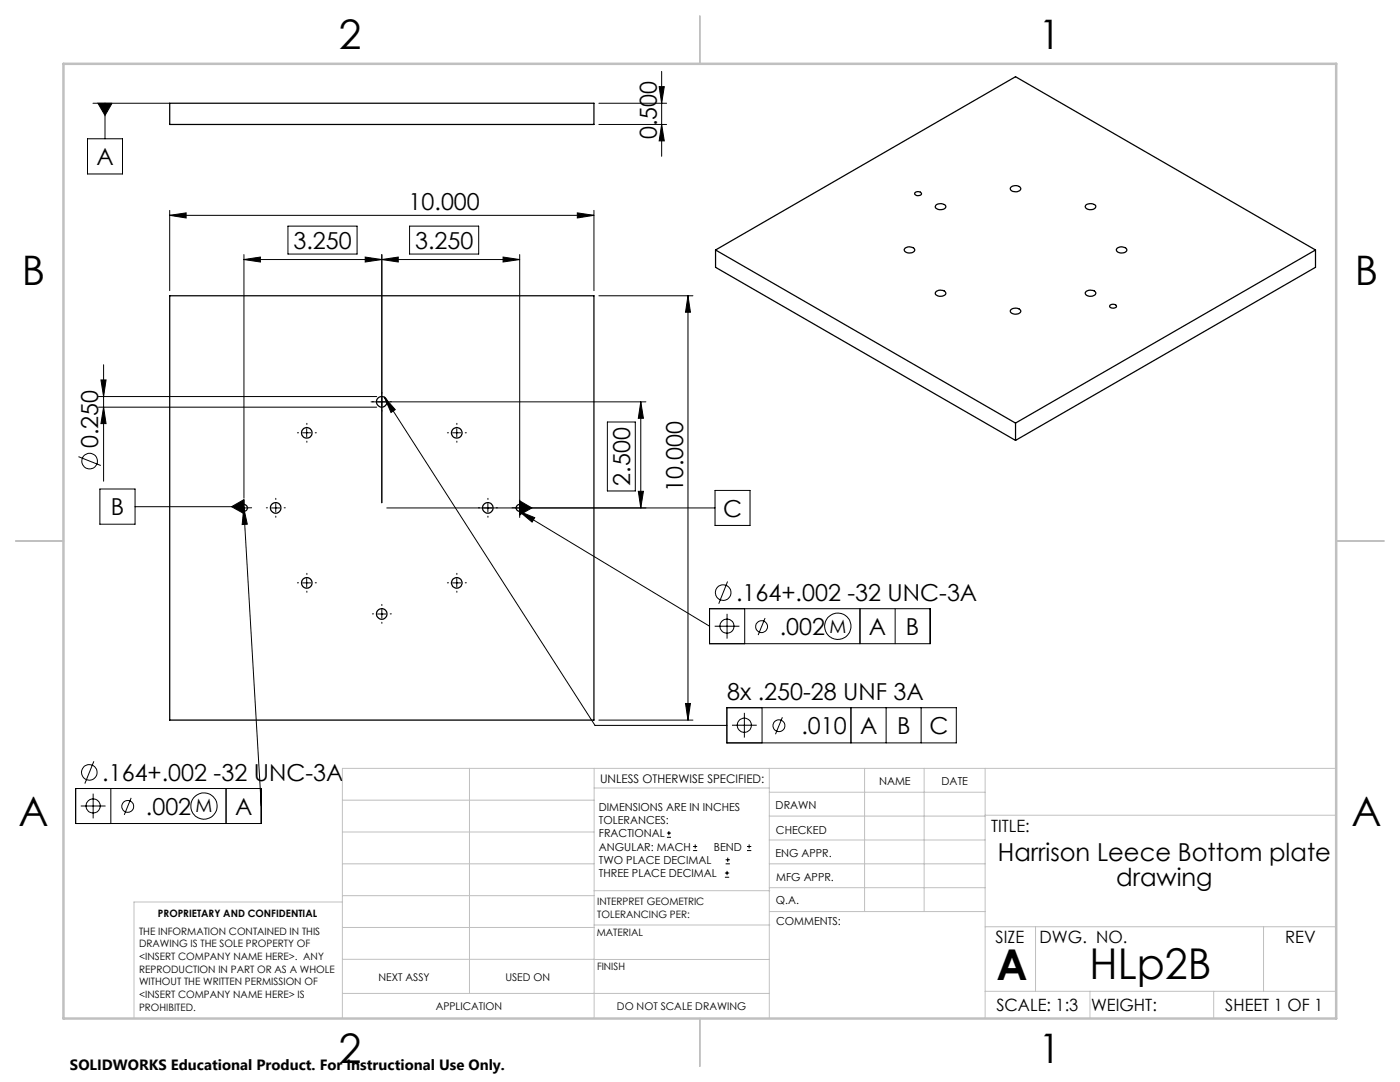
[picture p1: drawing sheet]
<svg xmlns="http://www.w3.org/2000/svg" width="279mm" height="216mm" viewBox="0 0 279 216" stroke-linecap="round" stroke-linejoin="round" font-family="sans-serif">
<g fill="none" stroke="#000" stroke-width=".2">
<path d="M131.6 17.3h1l-.6 3.3zM132 14.3v16.9M17.5 27.7h6.9v7h-6.9zM18.6 20.6h15.3M19.5 20.6h2.9l-1.4 2.4zM21 20.6v7.1M119.5 20.6h13.5M119.5 24.8h13.5M132 24.8l.6 3.3h-1zM33.9 43l3.2-.5v1zM33.9 42v16M33.9 43h84.6"/>
<path d="M48.7 50.8v48.6M48.7 51.8h55M48.7 51.8l3.3-.5v1zM57.5 45.1h13.8v5.6h-13.8zM72.9 51.3l3.3 .5-3.3 .5zM76.2 50.8v49.5M76.2 51.8l3.3-.5v1zM81.7 45.1h13.8v5.6h-13.8zM100.4 51.3l3.3 .5-3.3 .5zM103.7 50.8v52.5M115.2 42.5l3.3 .5-3.3 .5zM118.5 42v16"/>
<path d="M119.5 59h18.8M137.3 59v84.7M137.3 59l.5 3.3h-1zM19.6 79.1h55.6M20.1 75.8h1.1l-.5 3.3zM20.7 72.8v23.2M76.7 79.2l2.2 2.5-.9 .6zM76.7 79.2l42 65.5h26.4M15.7 91.1l4.4 1.8M19.6 81.2h55.6M19.9 97.6h7.1v7h-7.1zM20.7 81.2l.5 3.3h-1.1z"/>
<path d="M60.4 86.4h1.7M61.2 85.5v1.7M74 80.2h54.9M90.3 86.4h1.7M91.2 85.5v1.7M103.7 99.9l2.5 1.5-2.5 1.3zM121.2 84.2h5.6v13.8h-5.6zM127.4 98h1l-.5 3.4zM127.9 80.2v21.2M127.9 80.2l.5 3.3h-1zM142.7 97.9h7v6.9h-7zM27 101.1h21.7"/>
<path d="M46.2 101.1l2.5-1.4v2.8zM47.8 101.4h1.7M48.6 101.4l.8 3.2-1.1 .1zM48.6 101.4l3.5 59.4M48.7 100.5v1.7M54.2 101.4h1.6M55 100.5v1.7M60.4 116.3h1.7M61.2 115.5v1.7M90.3 116.3h1.7M91.2 115.5v1.7M97.4 100.5v1.7"/>
<path d="M103.6 102l38 23M103.6 102l3.1 1.3-.5 .9zM142.7 101.4h-65.5M145.2 116l-1.8 4.5M75.4 122.5h1.6M76.2 121.7v1.6M141.6 121.5h44v6.9h-44zM142.6 125h5M145.1 122.5v4.9M148.6 121.5v6.9M152.7 123.3l-1.4 3.4M171.6 121.5v6.9"/>
<path d="M178.6 121.5v6.9M15.1 157.3h37v7h-37zM18.6 158.4v4.9M18.7 151.9l-1.8 4.5M22.1 157.3v7M26.2 159.2l-1.4 3.4M45.1 157.3v7M119.5 143.7h18.8M136.8 140.4h1l-.5 3.3zM145.1 141.2h45.8v7h-45.8zM146.1 144.7h4.9M148.6 142.2v5"/>
<path d="M152.1 141.2v7M156.1 143.1l-1.3 3.4M169.8 141.2v7M176.8 141.2v7M183.8 141.2v7M16.1 160.8h5M133.1 167.1h.8M133.1 166.2h.8M133.5 165.8v.9M138.3 169.7h.8M138.3 168.9h.8M138.7 168.5v.8"/>
<path d="M144.7 175h.8M144.7 174.2h.8M144.8 172.4h.9M144.8 171.6h.9M145.1 173.8v.8M145.2 171.1v.9M149.1 169.7h.8M149.1 168.9h.8M149.5 168.5v.8"/>
<circle cx="17.9" cy="92" r="1.55"/>
<circle cx="144.3" cy="118.3" r="1.55"/>
<circle cx="145.1" cy="124.9" r="1.42"/>
<circle cx="152" cy="125" r="1.18"/>
<circle cx="167.2" cy="125" r="2.61"/>
<circle cx="17.8" cy="154.1" r="1.55"/>
<circle cx="148.6" cy="144.7" r="1.41"/>
<circle cx="155.5" cy="144.8" r="1.18"/>
<circle cx="18.6" cy="160.8" r="1.42"/>
<circle cx="25.5" cy="160.9" r="1.18"/>
<circle cx="40.7" cy="160.8" r="2.61"/>
</g>
<g fill="none" stroke="#000" stroke-width=".2" stroke-dasharray="15.2 1.3 1.3 1.3">
<path d="M76.2 78.5v-.2M55 99.7v-.3M59.6 86.4h-.2M61.2 84.7v-.2M61.2 88v.3M62.9 86.4h.2M74.5 80.2h-.2M76.2 81.8v.3M77.9 80.2h.2M89.5 86.4h-.2M91.2 84.7v-.2M91.2 88v.3"/>
<path d="M92.8 86.4h.3M97.4 99.7v-.3M47.9 101.3h-.7M48.7 100.5v-.7M48.7 102.2v.7M49.5 101.3h.7M53.4 101.3h-.2M55 103v.2M56.7 101.3h.2M59.6 116.3h-.2M61.2 114.6v-.2M61.2 118v.2"/>
<path d="M62.9 116.3h.2M89.5 116.3h-.2M91.2 114.6v-.2M91.2 118v.2M92.8 116.3h.3M95.7 101.3h-.2M97.4 103v.2M99 101.3h.3M102.9 101.3h-.7M103.7 100.5v-.7M103.7 102.2v.7M104.6 101.3h.7"/>
<path d="M74.5 122.5h-.2M76.2 120.8v-.2M76.2 124.2v.2M77.9 122.5h.2"/>
</g>
<g fill="none" stroke="#c0c0c0" stroke-width=".2">
<path d="M68.3 159.7h50.3M93.7 153.3v44.9M118.6 153.3v49.9M118.6 157.2h34.9M153.5 153.3v49.9M153.5 158.1h43.1M172.5 153.3v28.6M184.4 153.3v28.6M196.6 153.3v49.9M266.7 153.3h-198.4v49.9M68.3 178.7h50.3M68.3 172.4h50.3"/>
<path d="M68.3 166h50.3M68.3 180h-41.6v23.2M118.6 177.7h35M153.5 167.6h43.1M153.5 162.8h43.1M153.5 172.4h43.1M153.5 177.1h43.1M196.6 162.7h70.1M68.3 198.2h85.2M68.3 191.4l85.2 .1M68.3 185.1h50.3M118.6 184.6h35"/>
<path d="M153.6 181.9h43M196.6 197.8h70.1M196.6 184.9h70.1M206.7 184.9v12.9M217.5 197.8v5.4M242.2 197.8v5.4M252.2 184.9v12.9"/>
</g>
<path d="M139.7 3.2v9.5M3.1 107.9h9.6M266.7 107.9h9.5M139.7 203.2v9.6" fill="none" stroke="#c0c0c0" stroke-width=".25"/>
<path d="M12.7 12.7h254v190.5h-254z" fill="none" stroke="#c0c0c0" stroke-width=".5"/>
<g fill="#000">
<path d="M131.6 17.3h1l-.6 3.3zM132 24.8l.6 3.3h-1z"/>
<path d="M33.9 43l3.2-.5v1zM115.2 42.5l3.3 .5-3.3 .5z"/>
<path d="M72.9 51.3l3.3 .5-3.3 .5zM48.7 51.8l3.3-.5v1z"/>
<path d="M76.2 51.8l3.3-.5v1zM100.4 51.3l3.3 .5-3.3 .5z"/>
<path d="M48.6 101.4l.8 3.2-1.1 .1zM103.6 102l3.1 1.3-.5 .9zM46.2 101.1l2.5 1.4v-2.8zM103.7 99.9l2.5 1.5-2.5 1.3zM19.5 20.6l1.5 2.4 1.4-2.4zM76.7 79.2l2.2 2.5-.9 .6z"/>
<path d="M127.4 98h1l-.5 3.4zM127.9 80.2l.5 3.3h-1z"/>
<path d="M136.8 140.4h1l-.5 3.3zM137.3 59l.5 3.3h-1zM20.7 81.2l.5 3.3h-1.1zM20.1 75.8h1.1l-.5 3.3z"/>
</g>
<g fill="none" stroke="#000" stroke-width=".25">
<path d="M33.9 20.6h84.6v4.2h-84.6zM182.6 38.4a.76 .76 0 0 1 1.3 .3 .75 .75 0 0 1-.7 .4 .75 .75 0 0 1-.6-.6zM201.8 37.3a1.25 1.25 0 0 1 1.9 .4 1.22 1.22 0 0 1-2.1-.1zM33.9 59h84.6v84.7h-84.6zM142.8 49.9v3.4l59.9 34.6M142.8 49.9l59.9 34.5M142.8 49.9l59.9-34.6 59.8 34.6M180.7 49.5a1.44 1.44 0 0 1 1.8 .2 .99 .99 0 0 1-1.5 .7l-.2-.1a.47 .47 0 0 1-.1-.8zM186.9 40.9a1.44 1.44 0 0 1 1.8 .2 1.01 1.01 0 0 1-1.5 .7l-.4-.3a.45 .45 0 0 1 .1-.6zM186.9 58.1a1.44 1.44 0 0 1 1.8 .3 .76 .76 0 0 1-.9 .7h-.6a.5 .5 0 0 1-.5-.4 .5 .5 0 0 1 .2-.6zM216.8 58.1a1.48 1.48 0 0 1 1.9 .3 1.13 1.13 0 0 1-1.8 .5 .47 .47 0 0 1-.1-.8zM216.8 40.9a1.48 1.48 0 0 1 1.9 .2 1.04 1.04 0 0 1-1.6 .7l-.2-.1a.47 .47 0 0 1-.1-.8z"/>
<path d="M223 49.5a1.44 1.44 0 0 1 1.9 .2 .99 .99 0 0 1-1.6 .7l-.2-.1a.47 .47 0 0 1-.1-.8zM262.5 49.9l-59.8 34.5M262.5 49.9v3.4l-59.8 34.6M201.8 61.7a1.27 1.27 0 0 1 1.9 .4 1.23 1.23 0 0 1-2.1 0zM221.5 60.9a.76 .76 0 0 1 1.3 .3 .9 .9 0 0 1-1.4-.1zM202.7 84.4v3.5"/>
<circle cx="61.2" cy="86.4" r="1.06"/>
<circle cx="76.2" cy="80.2" r="1.05"/>
<circle cx="91.1" cy="86.4" r="1.06"/>
<circle cx="48.7" cy="101.3" r=".7"/>
<circle cx="55" cy="101.3" r="1.05"/>
<circle cx="61.2" cy="116.3" r="1.06"/>
<circle cx="91.1" cy="116.3" r="1.06"/>
<circle cx="97.4" cy="101.3" r="1.05"/>
<circle cx="103.7" cy="101.3" r=".7"/>
<circle cx="76.2" cy="122.5" r="1.05"/>
</g>
<g font-size="8.5">
<text x="198.9" y="195.5">A</text>
<text x="217.4" y="195.4">HLp2B</text>
</g>
<g font-size="8.1">
<text x="67.6" y="9.7">2</text>
<text x="207.3" y="9.7">1</text>
<text x="4.4" y="57">B</text>
<text x="270.4" y="57">B</text>
<text x="3.7" y="164.9">A</text>
<text x="269.7" y="164.9">A</text>
<text x="67.6" y="212.2">2</text>
<text x="207.3" y="212.2">1</text>
</g>
<g font-size="4.9">
<text x="199.2" y="171.8">Harrison Leece Bottom plate</text>
<text x="222.7" y="176.7">drawing</text>
</g>
<g font-size="4.7">
<text x="131.1" y="27.8" transform="rotate(-90 131.1 27.8)">0.500</text>
<text x="19.2" y="33">A</text>
<text x="81.5" y="42">10.000</text>
<text x="58.6" y="49.6">3.250</text>
<text x="82.8" y="49.6">3.250</text>
<text x="19.6" y="89.4" transform="rotate(-90 19.6 89.4)">0.250</text>
<text x="125.8" y="96.9" transform="rotate(-90 125.8 96.9)">2.500</text>
<text x="136.3" y="98.2" transform="rotate(-90 136.3 98.2)">10.000</text>
<text x="22.1" y="102.8">B</text>
<text x="144.3" y="103.1">C</text>
<text x="146.9" y="119.9">.164+.002 -32 UNC-3A</text>
<text x="155.6" y="126.7">.002</text>
<text x="173.4" y="126.7">A</text>
<text x="180.8" y="126.7">B</text>
<text x="145.1" y="139.8">8x .250-28 UNF 3A</text>
<text x="160" y="146.5">.010</text>
<text x="171.6" y="146.5">A</text>
<text x="179" y="146.5">B</text>
<text x="185.5" y="146.5">C</text>
<text x="20.4" y="155.8">.164+.002 -32 UNC-3A</text>
<text x="29.1" y="162.6">.002</text>
<text x="46.9" y="162.6">A</text>
</g>
<g font-size="3.7">
<text x="165.5" y="126.2">M</text>
<text x="39" y="162.1">M</text>
</g>
<g font-size="3.4">
<text x="197.8" y="166">TITLE:</text>
<text x="198.7" y="188.1">SIZE</text>
<text x="207.5" y="188.1">DWG. NO.</text>
<text x="256.5" y="188.2">REV</text>
<text x="198.8" y="201.7">SCALE: 1:3</text>
<text x="217.7" y="201.8">WEIGHT:</text>
<text x="244.5" y="201.7">SHEET 1 OF 1</text>
</g>
<text font-size="3" x="14" y="213.5">SOLIDWORKS Educational Product. For Instructional Use Only.</text>
<text font-size="2.4" x="119.8" y="156.2">UNLESS OTHERWISE SPECIFIED:</text>
<g font-size="2.2">
<text x="119.5" y="161.8">DIMENSIONS ARE IN INCHES</text>
<text x="154.8" y="161.4">DRAWN</text>
<text x="175.4" y="156.6">NAME</text>
<text x="187.9" y="156.7">DATE</text>
<text x="119.5" y="164.4">TOLERANCES:</text>
<text x="119.5" y="167.1">FRACTIONAL</text>
<text x="154.9" y="166.3">CHECKED</text>
<text x="119.5" y="169.7">ANGULAR: MACH</text>
<text x="119.5" y="172.4">TWO PLACE DECIMAL</text>
<text x="142.5" y="169.7">BEND</text>
<text x="154.8" y="171">ENG APPR.</text>
<text x="119.5" y="175">THREE PLACE DECIMAL</text>
<text x="154.9" y="175.7">MFG APPR.</text>
<text x="154.9" y="180.4">Q.A.</text>
<text x="154.9" y="184.6">COMMENTS:</text>
</g>
<g font-size="2.1">
<text x="75.5" y="195.7">NEXT ASSY</text>
<text x="100.9" y="195.7">USED ON</text>
<text x="86.9" y="201.5">APPLICATION</text>
<text x="123.1" y="201.6">DO NOT SCALE DRAWING</text>
</g>
<g font-size="2">
<text x="31.5" y="182.9">PROPRIETARY AND CONFIDENTIAL</text>
<text x="119.2" y="180.6">INTERPRET GEOMETRIC</text>
<text x="119.2" y="183.1">TOLERANCING PER:</text>
<text x="27.8" y="186.5">THE INFORMATION CONTAINED IN THIS</text>
<text x="27.8" y="189">DRAWING IS THE SOLE PROPERTY OF</text>
<text x="27.8" y="191.6">&lt;INSERT COMPANY NAME HERE&gt;. ANY</text>
<text x="119.1" y="186.7">MATERIAL</text>
<text x="27.8" y="194.1">REPRODUCTION IN PART OR AS A WHOLE</text>
<text x="27.8" y="196.6">WITHOUT THE WRITTEN PERMISSION OF</text>
<text x="119.1" y="193.5">FINISH</text>
<text x="27.8" y="199.1">&lt;INSERT COMPANY NAME HERE&gt; IS</text>
<text x="27.8" y="201.7">PROHIBITED.</text>
</g>
</svg>
